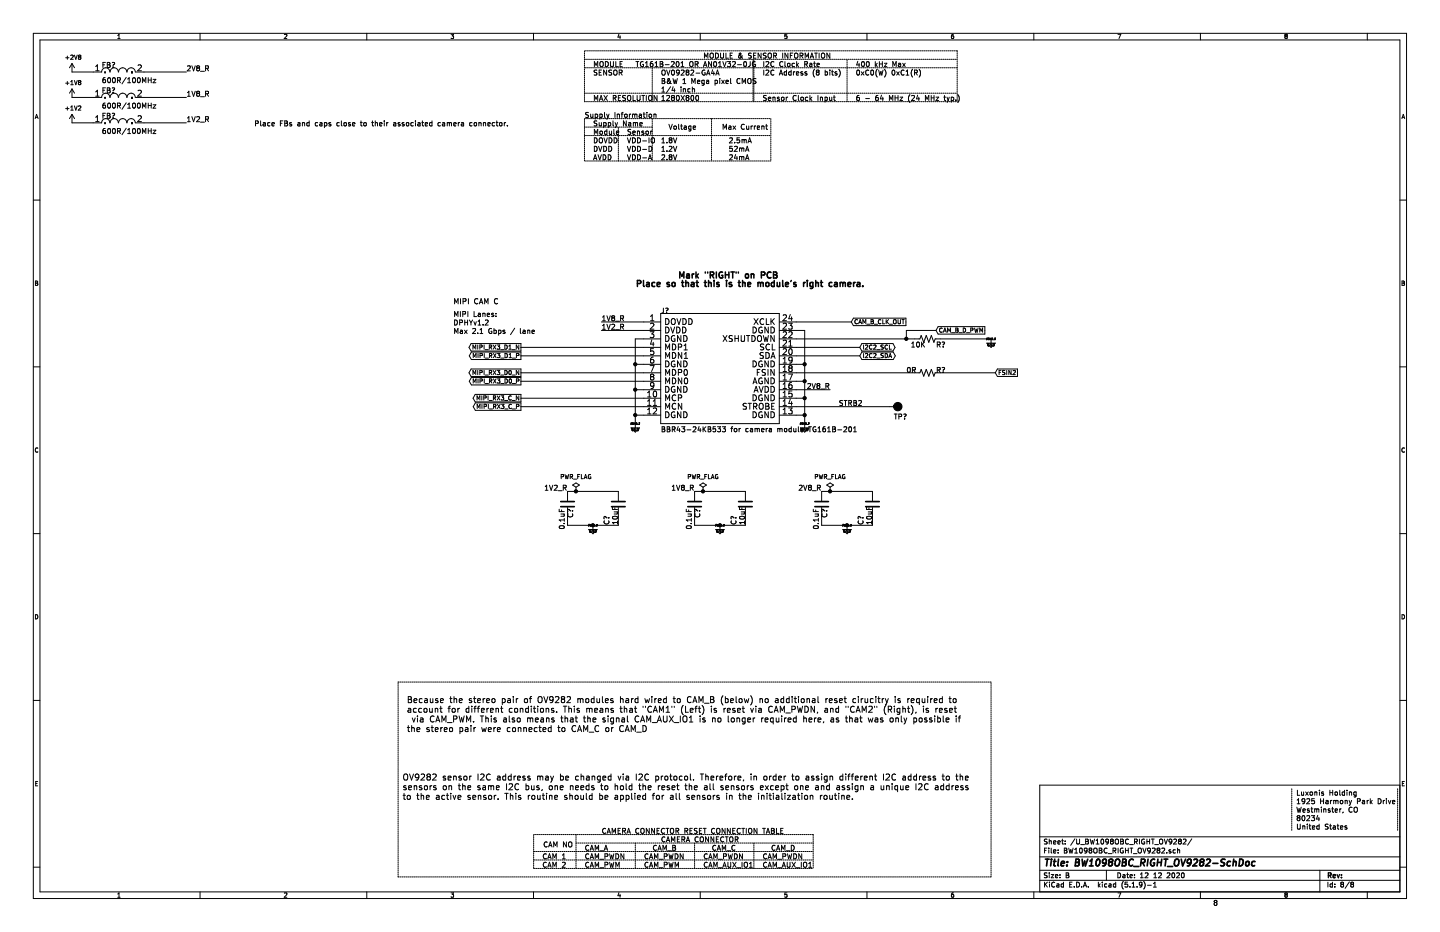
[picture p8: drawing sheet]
EESchema Schematic File Version 4
EELAYER 30 0
EELAYER END
$Descr B 17000 11000
encoding utf-8
Sheet 2 8
Title "BW1098OBC_RIGHT_OV9282-SchDoc"
Date "12 12 2020"
Rev ""
Comp ""
Comment1 ""
Comment2 ""
Comment3 ""
Comment4 ""
$EndDescr
Text Notes 15300 9400 0    60   ~ 0
Luxonis Holding
Text Notes 15300 9500 0    60   ~ 0
1925 Harmony Park Drive
Text Notes 15300 9600 0    60   ~ 0
Westminster, CO
Text Notes 15300 9700 0    60   ~ 0
80234
Text Notes 15300 9800 0    60   ~ 0
United States
Text Notes 14320 10700 0    60   ~ 0
8
Wire Notes Line
	16500 9800 16500 9300
Wire Notes Line
	15250 9800 15250 9300
Wire Notes Line
	4700 10350 4700 8050
Wire Notes Line
	4700 10350 11700 10350
Wire Notes Line
	4700 8050 11700 8050
Wire Notes Line
	11700 10350 11700 8050
Text Notes 6410 10010 0    60   ~ 0
CAM NO
Text Notes 6400 10150 0    60   ~ 0
CAM 1
Text Notes 6400 10250 0    60   ~ 0
CAM 2
Wire Notes Line
	9600 9850 6300 9850
Text Notes 6900 10050 0    60   ~ 0
CAM_A
Wire Notes Line
	8200 10250 8200 9950
Wire Notes Line
	8900 10250 8900 9950
Text Notes 7800 9950 0    60   ~ 0
CAMERA CONNECTOR
Text Notes 6900 10150 0    60   ~ 0
CAM_PWDN
Text Notes 7600 10150 0    60   ~ 0
CAM_PWDN
Text Notes 6900 10250 0    60   ~ 0
CAM_PWM
Text Notes 7600 10250 0    60   ~ 0
CAM_PWM
Text Notes 8300 10150 0    60   ~ 0
CAM_PWDN
Text Notes 8300 10250 0    60   ~ 0
CAM_AUX_IO1
Text Notes 9000 10250 0    60   ~ 0
CAM_AUX_IO1
Text Notes 9000 10150 0    60   ~ 0
CAM_PWDN
Text Notes 7700 10050 0    60   ~ 0
CAM_B
Text Notes 8400 10050 0    60   ~ 0
CAM_C
Text Notes 9100 10050 0    60   ~ 0
CAM_D
Text Notes 7100 9850 0    60   ~ 0
CAMERA CONNECTOR RESET CONNECTION TABLE
Text Notes 7000 900  0    60   ~ 0
SENSOR
Text Notes 7800 1000 0    60   ~ 0
B&W 1 Mega pixel CMOS
Text Notes 7800 1200 0    60   ~ 0
1280X800
Text Notes 7800 900  0    60   ~ 0
OV09282-GA4A
Text Notes 7000 800  0    60   ~ 0
MODULE
Text Notes 7500 800  0    60   ~ 0
TG161B-201 OR AN01V32-0JG
Text Notes 7000 1200 0    60   ~ 0
MAX RESOLUTION
Text Notes 7800 1100 0    60   ~ 0
1/4 inch
Text Notes 9000 900  0    60   ~ 0
I2C Address (8 bits)
Text Notes 9000 800  0    60   ~ 0
I2C Clock Rate
Text Notes 10100 800  0    60   ~ 0
400 kHz Max
Text Notes 9000 1200 0    60   ~ 0
Sensor Clock Input
Text Notes 10100 1200 0    60   ~ 0
6 - 64 MHz (24 MHz typ.)
Wire Notes Line
	8900 1200 8900 700 
Wire Notes Line
	7700 1200 7700 800 
Wire Notes Line
	10000 1200 10000 700 
Wire Notes Line
	11300 800  6900 800 
Wire Notes Line
	8890 700  8890 1200
Text Notes 8300 700  0    60   ~ 0
MODULE & SENSOR INFORMATION
Wire Notes Line
	11300 600  6900 600 
Text Notes 6900 1400 0    60   ~ 0
Supply Information
Text Notes 7000 1900 0    60   ~ 0
AVDD
Text Notes 7000 1700 0    60   ~ 0
DOVDD
Text Notes 7000 1800 0    60   ~ 0
DVDD
Text Notes 7400 1900 0    60   ~ 0
VDD-A
Text Notes 7400 1700 0    60   ~ 0
VDD-IO
Text Notes 7400 1800 0    60   ~ 0
VDD-D
Text Notes 7800 1900 0    60   ~ 0
2.8V
Text Notes 7800 1700 0    60   ~ 0
1.8V
Text Notes 7800 1800 0    60   ~ 0
1.2V
Text Notes 8600 1900 0    60   ~ 0
24mA
Text Notes 8600 1700 0    60   ~ 0
2.5mA
Text Notes 8600 1800 0    60   ~ 0
52mA
Text Notes 7000 1500 0    60   ~ 0
Supply Name
Text Notes 7000 1600 0    60   ~ 0
Module
Text Notes 7400 1600 0    60   ~ 0
Sensor
Text Notes 7890 1540 0    60   ~ 0
Voltage
Text Notes 8520 1540 0    60   ~ 0
Max Current
Wire Notes Line
	6900 1400 9100 1400
Wire Notes Line
	6900 1900 6900 1400
Wire Notes Line
	9100 1900 6900 1900
Wire Notes Line
	9100 1400 9100 1900
Wire Notes Line
	7300 1900 7300 1500
Wire Notes Line
	7700 1500 6900 1500
Text Notes 10100 900  0    60   ~ 0
0xC0(W) 0xC1(R)
Wire Notes Line
	6300 10050 9600 10050
Wire Notes Line
	7500 9950 7500 10250
Wire Notes Line
	6300 9850 6300 10250
Wire Notes Line
	6300 10250 9600 10250
Wire Notes Line
	6300 10150 9600 10150
Wire Notes Line
	9600 9850 9600 10250
Wire Notes Line
	6800 9850 6800 10250
Wire Notes Line
	6900 600  6900 1200
Wire Notes Line
	11300 600  11300 1200
Wire Notes Line
	6900 1200 11300 1200
Wire Notes Line
	6900 1100 11300 1100
Wire Notes Line
	6900 700  11300 700 
Wire Notes Line
	7700 1400 7700 1900
Wire Notes Line
	8400 1400 8400 1900
Wire Notes Line
	6900 1600 9100 1600
Wire Notes Line
	6800 9950 9600 9950
Text Notes 3000 1500 0    60   ~ 0
Place FBs and caps close to their associated camera connector.
Text Notes 4800 8650 0    72   ~ 0
Because the stereo pair of OV9282 modules hard wired to CAM_B (below) no additional reset cirucitry is required to \naccount for different conditions. This means that "CAM1" (Left) is reset via CAM_PWDN, and "CAM2" (Right), is reset\n via CAM_PWM. This also means that the signal CAM_AUX_IO1 is no longer required here, as that was only possible if \nthe stereo pair were connected to CAM_C or CAM_D  
Text Notes 4750 9450 0    72   ~ 0
OV9282 sensor I2C address may be changed via I2C protocol. Therefore, in order to assign different I2C address to the \nsensors on the same I2C bus, one needs to hold the reset the all sensors except one and assign a unique I2C address \nto the active sensor. This routine should be applied for all sensors in the initialization routine.  
$Comp
L BW1098ABC-rescue:2508056017Y2-depthAI_sch FB?
U 1 1
P 1100 850
AR Path="/604506E5" Ref="FB?"  Part="1" 
AR Path="/5FD7EFD1/604506E5" Ref="FB?"  Part="1" 
AR Path="/5FF8D40A/604506E5" Ref="FB?"  Part="1" 
F 0 "FB?" H 1200 900 60  0000 L BNN
F 1 "600R/100MHz" H 1200 720 60  0000 L BNN
F 2 "Luxonis_Kicad_Master:2508056017Y2" H 1200 720 60  0001 C CNN
F 3 "" H 1200 720 60  0000 C CNN
	1    1100 850 
	1    0    0    -1  
$EndComp
$Comp
L BW1098ABC-rescue:2508056017Y2-depthAI_sch FB?
U 1 1
P 1100 1150
AR Path="/604506EB" Ref="FB?"  Part="1" 
AR Path="/5FD7EFD1/604506EB" Ref="FB?"  Part="1" 
AR Path="/5FF8D40A/604506EB" Ref="FB?"  Part="1" 
F 0 "FB?" H 1200 1200 60  0000 L BNN
F 1 "600R/100MHz" H 1200 1020 60  0000 L BNN
F 2 "Luxonis_Kicad_Master:2508056017Y2" H 1200 1020 60  0001 C CNN
F 3 "" H 1200 1020 60  0000 C CNN
	1    1100 1150
	1    0    0    -1  
$EndComp
$Comp
L BW1098ABC-rescue:2508056017Y2-depthAI_sch FB?
U 1 1
P 1100 1450
AR Path="/604506F1" Ref="FB?"  Part="1" 
AR Path="/5FD7EFD1/604506F1" Ref="FB?"  Part="1" 
AR Path="/5FF8D40A/604506F1" Ref="FB?"  Part="1" 
F 0 "FB?" H 1200 1500 60  0000 L BNN
F 1 "600R/100MHz" H 1200 1320 60  0000 L BNN
F 2 "Luxonis_Kicad_Master:2508056017Y2" H 1200 1320 60  0001 C CNN
F 3 "" H 1200 1320 60  0000 C CNN
	1    1100 1450
	1    0    0    -1  
$EndComp
$Comp
L BW1098ABC-rescue:TEST_POINT-depthAI_sch TP?
U 1 1
P 10500 4800
AR Path="/5FD7EFD1/604506F8" Ref="TP?"  Part="1" 
AR Path="/5FF8D40A/604506F8" Ref="TP?"  Part="1" 
F 0 "TP?" V 10650 4850 60  0000 L BNN
F 1 "TEST_POINT" H 10500 4800 50  0001 C CNN
F 2 "TestPoint:TestPoint_Loop_D1.80mm_Drill1.0mm_Beaded" H 10500 4800 50  0001 C CNN
F 3 "" H 10500 4800 50  0001 C CNN
	1    10500 4800
	0    1    1    0   
$EndComp
$Comp
L Device:R_US R?
U 1 1
P 10950 4000
AR Path="/5FD7EFD1/604506FE" Ref="R?"  Part="1" 
AR Path="/5FF8D40A/604506FE" Ref="R?"  Part="1" 
F 0 "R?" V 11050 4100 60  0000 L BNN
F 1 "10K" V 11050 3800 60  0000 L BNN
F 2 "Resistor_SMD:R_0402_1005Metric" H 11040 3870 60  0001 C CNN
F 3 "" H 11040 3870 60  0000 C CNN
	1    10950 4000
	0    1    1    0   
$EndComp
$Comp
L BW1098ABC-rescue:TG161B-201_Connector-depthAI_sch J?
U 1 1
P 7600 3800
AR Path="/5FD7EFD1/60450704" Ref="J?"  Part="1" 
AR Path="/5FF8D40A/60450704" Ref="J?"  Part="1" 
F 0 "J?" H 7800 3900 60  0000 L BNN
F 1 "BBR43-24KB533 for camera module TG161B-201" H 7800 2500 60  0000 L BNN
F 2 "Luxonis_Kicad_Master:ACON_BBR43-24KB533" H 7800 2500 60  0001 C CNN
F 3 "" H 7800 2500 60  0000 C CNN
	1    7600 3800
	1    0    0    -1  
$EndComp
Connection ~ 9500 4300
Connection ~ 9500 4500
Connection ~ 9500 4700
Connection ~ 9500 4900
Connection ~ 7500 4300
Connection ~ 7500 4600
Connection ~ 7500 4900
Wire Wire Line
	9400 4000 10700 4000
Wire Wire Line
	9500 5000 9500 4900
Wire Wire Line
	9500 4900 9500 4700
Wire Wire Line
	9500 4700 9500 4500
Wire Wire Line
	9500 4500 9500 4300
Wire Wire Line
	9500 4300 9500 3900
Wire Wire Line
	9500 3900 9400 3900
Wire Wire Line
	7500 5000 7500 4900
Wire Wire Line
	7500 4900 7500 4600
Wire Wire Line
	7500 4600 7500 4300
Wire Wire Line
	7500 4300 7500 4000
Wire Wire Line
	7500 4000 7600 4000
Wire Wire Line
	7100 3800 7600 3800
Wire Wire Line
	9500 4700 9400 4700
Wire Wire Line
	9500 4900 9400 4900
Wire Wire Line
	9500 4500 9400 4500
Wire Wire Line
	9500 4300 9400 4300
Wire Wire Line
	7500 4900 7600 4900
Wire Wire Line
	7500 4600 7600 4600
Wire Wire Line
	7500 4300 7600 4300
Wire Wire Line
	9800 4600 9400 4600
Wire Wire Line
	7100 3900 7600 3900
Wire Wire Line
	10500 4800 9400 4800
Wire Wire Line
	10800 4400 9400 4400
Text Label 9900 4800 0    60   ~ 0
STRB2
Text Notes 5350 3850 0    60   ~ 0
DPHYv1.2
Text Notes 5350 3950 0    60   ~ 0
Max 2.1 Gbps / lane
Text Notes 5350 3750 0    60   ~ 0
MIPI Lanes:
$Comp
L power:GND #GND_?
U 1 1
P 7500 5000
AR Path="/5FD7EFD1/6045072D" Ref="#GND_?"  Part="1" 
AR Path="/5FF8D40A/6045072D" Ref="#GND_?"  Part="1" 
F 0 "#GND_?" H 7500 5000 20  0000 C CNN
F 1 "GND" H 7500 4930 30  0000 C CNN
F 2 "" H 7500 5000 70  0000 C CNN
F 3 "" H 7500 5000 70  0000 C CNN
	1    7500 5000
	1    0    0    -1  
$EndComp
Text Notes 7500 3400 0    72   ~ 14
Place so that this is the module's right camera.
$Comp
L power:GND #GND_?
U 1 1
P 11700 4000
AR Path="/5FD7EFD1/60450734" Ref="#GND_?"  Part="1" 
AR Path="/5FF8D40A/60450734" Ref="#GND_?"  Part="1" 
F 0 "#GND_?" H 11700 4000 20  0000 C CNN
F 1 "GND" H 11700 3930 30  0000 C CNN
F 2 "" H 11700 4000 70  0000 C CNN
F 3 "" H 11700 4000 70  0000 C CNN
	1    11700 4000
	1    0    0    -1  
$EndComp
Text Notes 8000 3300 0    72   ~ 14
Mark "RIGHT" on PCB
$Comp
L power:GND #GND_?
U 1 1
P 9500 5000
AR Path="/5FD7EFD1/6045073B" Ref="#GND_?"  Part="1" 
AR Path="/5FF8D40A/6045073B" Ref="#GND_?"  Part="1" 
F 0 "#GND_?" H 9500 5000 20  0000 C CNN
F 1 "GND" H 9500 4930 30  0000 C CNN
F 2 "" H 9500 5000 70  0000 C CNN
F 3 "" H 9500 5000 70  0000 C CNN
	1    9500 5000
	1    0    0    -1  
$EndComp
$Comp
L power:+1V2 #PWR?
U 1 1
P 850 1450
AR Path="/604AEAFA/60450741" Ref="#PWR?"  Part="1" 
AR Path="/5FF8D40A/60450741" Ref="#PWR?"  Part="1" 
AR Path="/5FD7EFD1/60450741" Ref="#PWR?"  Part="1" 
F 0 "#PWR?" H 850 1300 50  0001 C CNN
F 1 "+1V2" H 865 1623 50  0000 C CNN
F 2 "" H 850 1450 50  0001 C CNN
F 3 "" H 850 1450 50  0001 C CNN
	1    850  1450
	1    0    0    -1  
$EndComp
$Comp
L power:+1V8 #PWR?
U 1 1
P 850 1150
AR Path="/604AEAFA/60450747" Ref="#PWR?"  Part="1" 
AR Path="/5FF8D40A/60450747" Ref="#PWR?"  Part="1" 
AR Path="/5FD7EFD1/60450747" Ref="#PWR?"  Part="1" 
F 0 "#PWR?" H 850 1000 50  0001 C CNN
F 1 "+1V8" H 865 1323 50  0000 C CNN
F 2 "" H 850 1150 50  0001 C CNN
F 3 "" H 850 1150 50  0001 C CNN
	1    850  1150
	1    0    0    -1  
$EndComp
$Comp
L power:+2V8 #PWR?
U 1 1
P 850 850
AR Path="/604AEAFA/6045074D" Ref="#PWR?"  Part="1" 
AR Path="/5FF8D40A/6045074D" Ref="#PWR?"  Part="1" 
AR Path="/5FD7EFD1/6045074D" Ref="#PWR?"  Part="1" 
F 0 "#PWR?" H 850 700 50  0001 C CNN
F 1 "+2V8" H 865 1023 50  0000 C CNN
F 2 "" H 850 850 50  0001 C CNN
F 3 "" H 850 850 50  0001 C CNN
	1    850  850 
	1    0    0    -1  
$EndComp
Wire Wire Line
	850  850  1100 850 
Wire Wire Line
	850  1150 1100 1150
Wire Wire Line
	850  1450 1100 1450
Wire Wire Line
	7600 4100 6150 4100
Wire Wire Line
	7600 4200 6150 4200
Wire Wire Line
	7600 4400 6150 4400
Wire Wire Line
	6150 4500 7600 4500
Wire Wire Line
	7600 4700 6150 4700
Wire Wire Line
	6150 4800 7600 4800
Text Label 2200 850  0    60   ~ 0
2V8_R
Text Label 2200 1150 0    60   ~ 0
1V8_R
Text Label 2200 1450 0    60   ~ 0
1V2_R
Text Label 9800 4600 2    60   ~ 0
2V8_R
Text Label 7100 3800 0    60   ~ 0
1V8_R
Text Label 7100 3900 0    60   ~ 0
1V2_R
Text Label 6700 5800 2    60   ~ 0
1V2_R
Text Label 8200 5800 2    60   ~ 0
1V8_R
Text Label 9700 5800 2    60   ~ 0
2V8_R
Wire Wire Line
	1700 850  2200 850 
Wire Wire Line
	1700 1150 2200 1150
Wire Wire Line
	1700 1450 2200 1450
Text GLabel 11050 3900 2    50   Input ~ 0
CAM_B_D_PWM
Text GLabel 10050 3800 2    50   Input ~ 0
CAM_B_CLK_OUT
Text GLabel 6150 4100 0    50   Output ~ 0
MIPI_RX3_D1_N
Text GLabel 6150 4200 0    50   Output ~ 0
MIPI_RX3_D1_P
Text GLabel 6150 4400 0    50   Output ~ 0
MIPI_RX3_D0_N
Text GLabel 6150 4500 0    50   Output ~ 0
MIPI_RX3_D0_P
Text GLabel 6150 4700 0    50   Output ~ 0
MIPI_RX3_C_N
Text GLabel 6150 4800 0    50   Output ~ 0
MIPI_RX3_C_P
Wire Wire Line
	11050 3900 10700 3900
Wire Wire Line
	10700 3900 10700 4000
Connection ~ 10700 4000
Wire Wire Line
	10700 4000 10800 4000
Wire Wire Line
	10050 3800 9400 3800
Text GLabel 11750 4400 2    50   Input ~ 0
FSIN2
Text GLabel 10150 4200 2    50   BiDi ~ 0
I2C2_SDA
Text GLabel 10150 4100 2    50   BiDi ~ 0
I2C2_SCL
Wire Wire Line
	10150 4100 9400 4100
Wire Wire Line
	9400 4200 10150 4200
Text Notes 5350 3600 0    62   ~ 0
MIPI CAM C
$Comp
L Device:R_US R?
U 1 1
P 10950 4400
AR Path="/5FD7EFD1/6045077B" Ref="R?"  Part="1" 
AR Path="/5FF8D40A/6045077B" Ref="R?"  Part="1" 
F 0 "R?" V 10950 4500 60  0000 L BNN
F 1 "0R" V 10950 4150 60  0000 L BNN
F 2 "Resistor_SMD:R_0402_1005Metric" H 11040 4270 60  0001 C CNN
F 3 "" H 11040 4270 60  0000 C CNN
	1    10950 4400
	0    1    1    0   
$EndComp
Wire Wire Line
	11100 4400 11750 4400
$Comp
L power:GND #GND_?
U 1 1
P 7000 6200
AR Path="/5FD7EFD3/60450782" Ref="#GND_?"  Part="1" 
AR Path="/5FF8D2B3/60450782" Ref="#GND_?"  Part="1" 
AR Path="/5FF8D40A/60450782" Ref="#GND_?"  Part="1" 
AR Path="/5FD7EFD1/60450782" Ref="#GND_?"  Part="1" 
F 0 "#GND_?" H 7000 6200 20  0000 C CNN
F 1 "GND" H 7000 6130 30  0000 C CNN
F 2 "" H 7000 6200 70  0000 C CNN
F 3 "" H 7000 6200 70  0000 C CNN
	1    7000 6200
	1    0    0    -1  
$EndComp
Wire Wire Line
	7300 5800 6800 5800
Wire Wire Line
	7000 6200 6700 6200
Wire Wire Line
	7300 6200 7000 6200
Wire Wire Line
	7300 6100 7300 6200
Connection ~ 7000 6200
$Comp
L Device:C C?
U 1 1
P 7300 5950
AR Path="/5FD7EFD3/6045078E" Ref="C?"  Part="1" 
AR Path="/5FF8D2B3/6045078E" Ref="C?"  Part="1" 
AR Path="/5FF8D40A/6045078E" Ref="C?"  Part="1" 
AR Path="/5FD7EFD1/6045078E" Ref="C?"  Part="1" 
F 0 "C?" V 7400 6200 60  0000 R TNN
F 1 "10uF" V 7300 6200 60  0000 R TNN
F 2 "Capacitor_SMD:C_0603_1608Metric" H 7310 5860 60  0001 C CNN
F 3 "" H 7310 5860 60  0000 C CNN
F 4 "10V" V 1300 850 60  0001 C CNN "Voltage Rating"
	1    7300 5950
	-1   0    0    1   
$EndComp
$Comp
L Device:C C?
U 1 1
P 6700 5950
AR Path="/5FD7EFD3/60450795" Ref="C?"  Part="1" 
AR Path="/5FF8D2B3/60450795" Ref="C?"  Part="1" 
AR Path="/5FF8D40A/60450795" Ref="C?"  Part="1" 
AR Path="/5FD7EFD1/60450795" Ref="C?"  Part="1" 
F 0 "C?" V 6700 5900 60  0000 R TNN
F 1 "0.1uF" V 6600 5900 60  0000 R TNN
F 2 "Capacitor_SMD:C_0402_1005Metric" H 6710 5860 60  0001 C CNN
F 3 "" H 6710 5860 60  0000 C CNN
F 4 "10V" V 1300 850 60  0001 C CNN "Voltage Rating"
	1    6700 5950
	1    0    0    -1  
$EndComp
$Comp
L power:PWR_FLAG #FLG?
U 1 1
P 6800 5800
AR Path="/5FF8D40A/6045079B" Ref="#FLG?"  Part="1" 
AR Path="/5FD7EFD1/6045079B" Ref="#FLG?"  Part="1" 
F 0 "#FLG?" H 6800 5875 50  0001 C CNN
F 1 "PWR_FLAG" H 6800 5973 50  0000 C CNN
F 2 "" H 6800 5800 50  0001 C CNN
F 3 "~" H 6800 5800 50  0001 C CNN
	1    6800 5800
	1    0    0    -1  
$EndComp
Connection ~ 6800 5800
Wire Wire Line
	6800 5800 6700 5800
$Comp
L power:GND #GND_?
U 1 1
P 8500 6200
AR Path="/5FD7EFD3/604507A3" Ref="#GND_?"  Part="1" 
AR Path="/5FF8D2B3/604507A3" Ref="#GND_?"  Part="1" 
AR Path="/5FF8D40A/604507A3" Ref="#GND_?"  Part="1" 
AR Path="/5FD7EFD1/604507A3" Ref="#GND_?"  Part="1" 
F 0 "#GND_?" H 8500 6200 20  0000 C CNN
F 1 "GND" H 8500 6130 30  0000 C CNN
F 2 "" H 8500 6200 70  0000 C CNN
F 3 "" H 8500 6200 70  0000 C CNN
	1    8500 6200
	1    0    0    -1  
$EndComp
Wire Wire Line
	8800 5800 8300 5800
Wire Wire Line
	8500 6200 8200 6200
Wire Wire Line
	8800 6200 8500 6200
Wire Wire Line
	8800 6100 8800 6200
Connection ~ 8500 6200
$Comp
L Device:C C?
U 1 1
P 8800 5950
AR Path="/5FD7EFD3/604507AF" Ref="C?"  Part="1" 
AR Path="/5FF8D2B3/604507AF" Ref="C?"  Part="1" 
AR Path="/5FF8D40A/604507AF" Ref="C?"  Part="1" 
AR Path="/5FD7EFD1/604507AF" Ref="C?"  Part="1" 
F 0 "C?" V 8900 6200 60  0000 R TNN
F 1 "10uF" V 8800 6200 60  0000 R TNN
F 2 "Capacitor_SMD:C_0603_1608Metric" H 8810 5860 60  0001 C CNN
F 3 "" H 8810 5860 60  0000 C CNN
F 4 "10V" V 2800 850 60  0001 C CNN "Voltage Rating"
	1    8800 5950
	-1   0    0    1   
$EndComp
$Comp
L Device:C C?
U 1 1
P 8200 5950
AR Path="/5FD7EFD3/604507B6" Ref="C?"  Part="1" 
AR Path="/5FF8D2B3/604507B6" Ref="C?"  Part="1" 
AR Path="/5FF8D40A/604507B6" Ref="C?"  Part="1" 
AR Path="/5FD7EFD1/604507B6" Ref="C?"  Part="1" 
F 0 "C?" V 8200 5900 60  0000 R TNN
F 1 "0.1uF" V 8100 5900 60  0000 R TNN
F 2 "Capacitor_SMD:C_0402_1005Metric" H 8210 5860 60  0001 C CNN
F 3 "" H 8210 5860 60  0000 C CNN
F 4 "10V" V 2800 850 60  0001 C CNN "Voltage Rating"
	1    8200 5950
	1    0    0    -1  
$EndComp
$Comp
L power:PWR_FLAG #FLG?
U 1 1
P 8300 5800
AR Path="/5FF8D40A/604507BC" Ref="#FLG?"  Part="1" 
AR Path="/5FD7EFD1/604507BC" Ref="#FLG?"  Part="1" 
F 0 "#FLG?" H 8300 5875 50  0001 C CNN
F 1 "PWR_FLAG" H 8300 5973 50  0000 C CNN
F 2 "" H 8300 5800 50  0001 C CNN
F 3 "~" H 8300 5800 50  0001 C CNN
	1    8300 5800
	1    0    0    -1  
$EndComp
Connection ~ 8300 5800
Wire Wire Line
	8300 5800 8200 5800
$Comp
L power:GND #GND_?
U 1 1
P 10000 6200
AR Path="/5FD7EFD3/604507C4" Ref="#GND_?"  Part="1" 
AR Path="/5FF8D2B3/604507C4" Ref="#GND_?"  Part="1" 
AR Path="/5FF8D40A/604507C4" Ref="#GND_?"  Part="1" 
AR Path="/5FD7EFD1/604507C4" Ref="#GND_?"  Part="1" 
F 0 "#GND_?" H 10000 6200 20  0000 C CNN
F 1 "GND" H 10000 6130 30  0000 C CNN
F 2 "" H 10000 6200 70  0000 C CNN
F 3 "" H 10000 6200 70  0000 C CNN
	1    10000 6200
	1    0    0    -1  
$EndComp
Wire Wire Line
	10300 5800 9800 5800
Wire Wire Line
	10000 6200 9700 6200
Wire Wire Line
	10300 6200 10000 6200
Wire Wire Line
	10300 6100 10300 6200
Connection ~ 10000 6200
$Comp
L Device:C C?
U 1 1
P 10300 5950
AR Path="/5FD7EFD3/604507D0" Ref="C?"  Part="1" 
AR Path="/5FF8D2B3/604507D0" Ref="C?"  Part="1" 
AR Path="/5FF8D40A/604507D0" Ref="C?"  Part="1" 
AR Path="/5FD7EFD1/604507D0" Ref="C?"  Part="1" 
F 0 "C?" V 10400 6200 60  0000 R TNN
F 1 "10uF" V 10300 6200 60  0000 R TNN
F 2 "Capacitor_SMD:C_0603_1608Metric" H 10310 5860 60  0001 C CNN
F 3 "" H 10310 5860 60  0000 C CNN
F 4 "10V" V 4300 850 60  0001 C CNN "Voltage Rating"
	1    10300 5950
	-1   0    0    1   
$EndComp
$Comp
L Device:C C?
U 1 1
P 9700 5950
AR Path="/5FD7EFD3/604507D7" Ref="C?"  Part="1" 
AR Path="/5FF8D2B3/604507D7" Ref="C?"  Part="1" 
AR Path="/5FF8D40A/604507D7" Ref="C?"  Part="1" 
AR Path="/5FD7EFD1/604507D7" Ref="C?"  Part="1" 
F 0 "C?" V 9700 5900 60  0000 R TNN
F 1 "0.1uF" V 9600 5900 60  0000 R TNN
F 2 "Capacitor_SMD:C_0402_1005Metric" H 9710 5860 60  0001 C CNN
F 3 "" H 9710 5860 60  0000 C CNN
F 4 "10V" V 4300 850 60  0001 C CNN "Voltage Rating"
	1    9700 5950
	1    0    0    -1  
$EndComp
$Comp
L power:PWR_FLAG #FLG?
U 1 1
P 9800 5800
AR Path="/5FF8D40A/604507DD" Ref="#FLG?"  Part="1" 
AR Path="/5FD7EFD1/604507DD" Ref="#FLG?"  Part="1" 
F 0 "#FLG?" H 9800 5875 50  0001 C CNN
F 1 "PWR_FLAG" H 9800 5973 50  0000 C CNN
F 2 "" H 9800 5800 50  0001 C CNN
F 3 "~" H 9800 5800 50  0001 C CNN
	1    9800 5800
	1    0    0    -1  
$EndComp
Connection ~ 9800 5800
Wire Wire Line
	9800 5800 9700 5800
Wire Wire Line
	9700 6100 9700 6200
Wire Wire Line
	8200 6100 8200 6200
Wire Wire Line
	6700 6100 6700 6200
Wire Wire Line
	11100 4000 11700 4000
$EndSCHEMATC
